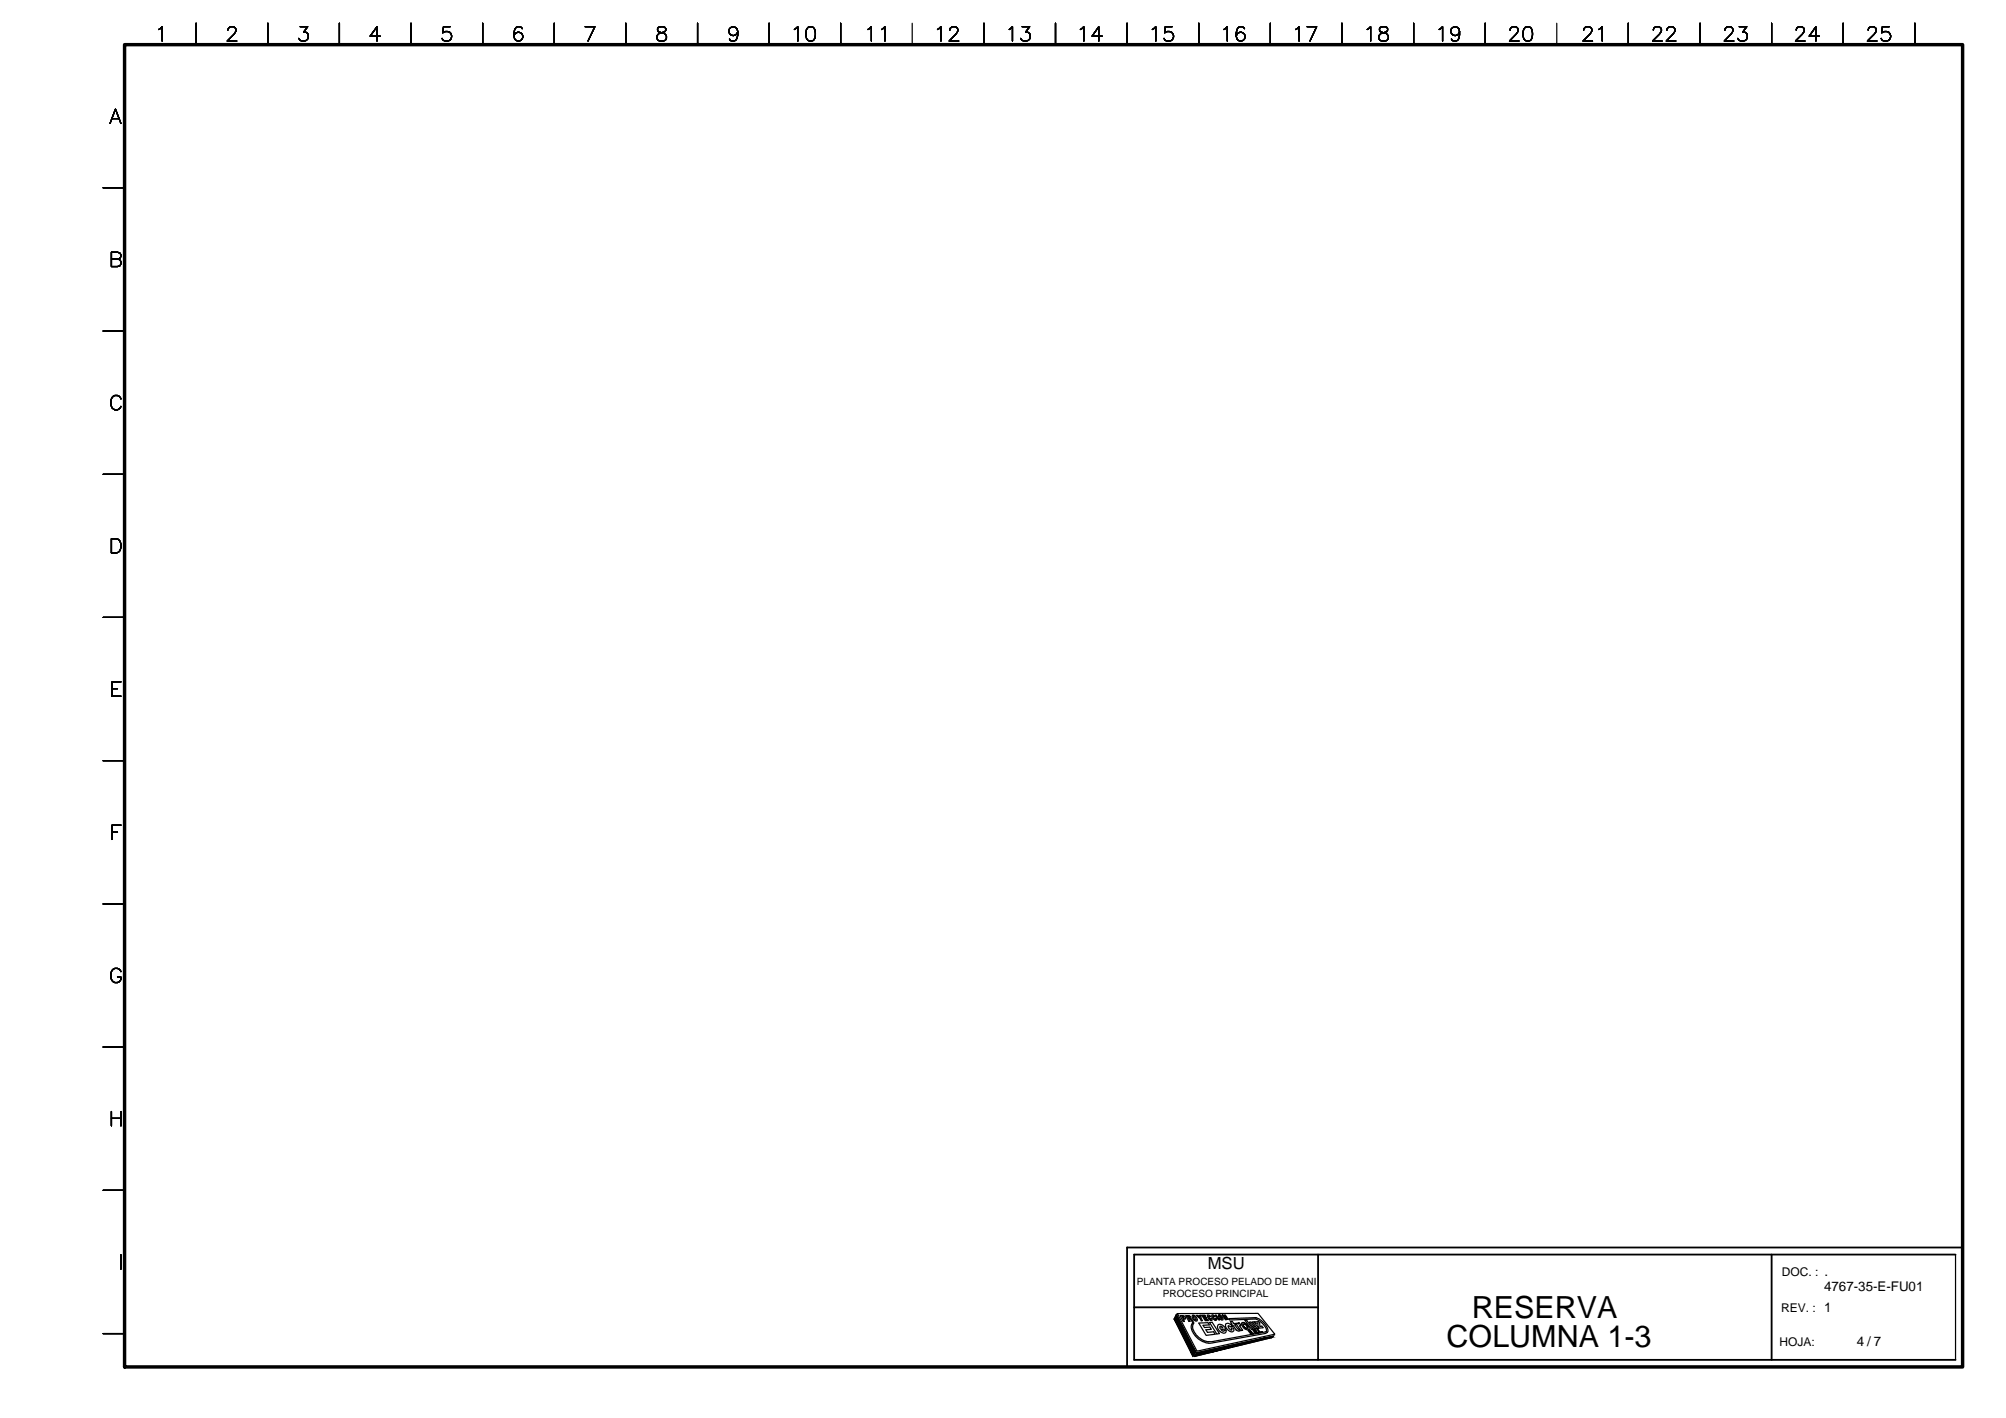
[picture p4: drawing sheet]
<svg xmlns="http://www.w3.org/2000/svg" width="420mm" height="297mm" viewBox="0 0 420 297" stroke-linecap="round" stroke-linejoin="round" font-family="sans-serif">
<path d="M237.5 273.9h38.6M276.1 262.8v22.1M371.1 262.8v22.1M409.6 262.8h-172.1v22.1h172.1M411.1 261.3h-175v25" fill="none" stroke="#000" stroke-width=".38"/>
<g fill="none" stroke="#000" stroke-width=".25">
<path d="M33.2 6.2l.8-.6v3M41.1 4.9v4.5M47.7 6.3v-.1a.93 .93 0 0 1 1.2-.6 .74 .74 0 0 1 .4 1.1l-1.7 1.9h2M56.1 4.9v4.5M62.9 5.6h1.5l-.8 1.1a.96 .96 0 0 1 1 1.1 .96 .96 0 0 1-1.3 .8l-.4-.1-.3-.5M71.1 4.9v4.5M79.6 7.6h-2.1l1.5-2v3M86.1 4.9v4.5M94.3 5.6h-1.4l-.2 1.3a1.06 1.06 0 0 1 1.6 0 1.06 1.06 0 0 1-.2 1.5 1.06 1.06 0 0 1-1.5-.4M101.1 4.9v4.5M109.4 6a.84 .84 0 0 0-1.3-.2 2.77 2.77 0 0 0-.3 2.4 .94 .94 0 0 0 1.5 .1 .94 .94 0 0 0-.3-1.5 .94 .94 0 0 0-1.3 .8M116.1 4.9v4.5"/>
<path d="M122.6 5.6h2l-1.4 3M131.1 4.9v4.5M137.9 5.8a.6 .6 0 0 0 .2 .9 1.41 1.41 0 0 1 1.5 .9l-.1 .7a1.19 1.19 0 0 1-1.9-.3 .93 .93 0 0 1 .8-1.1l.9-.3 .2-.6a1.15 1.15 0 0 0-1.6-.2zM146.1 4.9v4.5M154.5 6.6a.93 .93 0 0 1-1.2 .8 .93 .93 0 0 1-.4-1.4 .93 .93 0 0 1 1.5 0 2.51 2.51 0 0 1-.3 2.5 .9 .9 0 0 1-1.3-.3M161.1 4.9v4.5M166.4 6.2l.7-.6v3M169.2 5.8a.94 .94 0 0 1 1.5 .4 2.57 2.57 0 0 1-.3 2.3 1.02 1.02 0 0 1-1.5-.5 2.57 2.57 0 0 1 .3-2.2zM176.1 4.9v4.5M181.8 6.2l.7-.6v3M184.7 6.2l.6-.6v3M191.1 4.9v4.5"/>
<path d="M196.4 6.2l.7-.6v3M198.9 6.3a.73 .73 0 0 1 .6-.7h.6a.74 .74 0 0 1 .4 1.1l-1.7 1.9h2M206.1 4.9v4.5M211.4 6.2l.7-.6v3M214.1 5.6h1.6l-.9 1.1a.96 .96 0 0 1 1 1.1 .96 .96 0 0 1-1.3 .8l-.4-.1-.3-.5M221.1 4.9v4.5M226.3 6.2l.7-.6v3M230.9 7.6h-2.2l1.4-2v3M236.1 4.9v4.5M241.4 6.2l.7-.6v3M245.5 5.6h-1.4l-.2 1.3a1.06 1.06 0 0 1 1.6 0 1.06 1.06 0 0 1-.1 1.5 1.06 1.06 0 0 1-1.6-.4M251.1 4.9v4.5"/>
<path d="M256.3 6.2l.8-.6v3M260.7 6a.86 .86 0 0 0-.9-.4 .86 .86 0 0 0-.7 .6 2.15 2.15 0 0 0 .2 2.3 .94 .94 0 0 0 1.4-.4 .94 .94 0 0 0-.6-1.3 .94 .94 0 0 0-1.2 .8M266.1 4.9v4.5M271.4 6.2l.7-.6v3M273.8 5.6h2l-1.4 3M281.1 4.9v4.5M286.4 6.2l.7-.6v3M289.1 5.8a.6 .6 0 0 0 .3 .9l.5 .2a.85 .85 0 0 1 .9 .8 .85 .85 0 0 1-.7 .9h-.6a.85 .85 0 0 1-.8-.9 .85 .85 0 0 1 1-.8l.5-.2a.6 .6 0 0 0 .3-.9l-.4-.2zM296.1 4.9v4.5M301.4 6.2l.7-.6v3M305.7 6.6a.94 .94 0 0 1-1.3 .7 .94 .94 0 0 1-.3-1.4 .94 .94 0 0 1 1.5 .1 2.84 2.84 0 0 1-.3 2.5 .88 .88 0 0 1-1.3-.3M311.1 4.9v4.5"/>
<path d="M316.3 6.3a.73 .73 0 0 1 .5-.7h.6a.74 .74 0 0 1 .5 1.1l-1.7 1.9h1.9M319.4 5.8a.94 .94 0 0 1 1.5 .4 2.57 2.57 0 0 1-.3 2.3 1.02 1.02 0 0 1-1.5-.5 2.57 2.57 0 0 1 .3-2.2zM326.1 4.9v4.5M331.7 6.3v-.1a.93 .93 0 0 1 1.1-.6 .73 .73 0 0 1 .5 1.1l-1.7 1.9h2M334.9 6.2l.7-.6v3M341.1 4.9v4.5M346.3 6.3a.73 .73 0 0 1 .6-.7h.5a.74 .74 0 0 1 .5 1.1l-1.8 1.9h2M349.1 6.3a.71 .71 0 0 1 .6-.7 .93 .93 0 0 1 1.2 .6v.2l-.5 .8-1.4 1.4h2M356.1 4.9v4.5M361.3 6.3a.73 .73 0 0 1 .5-.7h.6a.74 .74 0 0 1 .5 1.1l-1.7 1.9h1.9M364.3 5.6h1.6l-.9 1.1a.96 .96 0 0 1 1 1.1 .96 .96 0 0 1-1.3 .8l-.4-.1-.3-.5M371.1 4.9v4.5"/>
<path d="M376.2 6.3a.73 .73 0 0 1 .6-.7h.6a.74 .74 0 0 1 .4 1.1l-1.7 1.9h2M381.1 7.6h-2.2l1.4-2v3M386.1 4.9v4.5M391.3 6.3a.73 .73 0 0 1 .6-.7h.5a.74 .74 0 0 1 .5 1.1l-1.8 1.9h2M395.7 5.6h-1.4l-.2 1.3a1.06 1.06 0 0 1 1.6 0 1.06 1.06 0 0 1-.1 1.5 1.06 1.06 0 0 1-1.6-.4M401.1 4.9v4.5M21.6 39.3h4.5M23 25.9l1.2-3 1.1 3M23.5 24.8h1.4M23.3 54.3l1.8-.2a.74 .74 0 0 0 0-1.1l-.5-.2h-1.3v3l1.8-.1a.82 .82 0 0 0 .2-.9 .82 .82 0 0 0-.7-.5M21.6 69.3h4.5M21.6 99.4h4.5"/>
<path d="M25.3 83.6a1.09 1.09 0 0 0-1.2-.8 1.09 1.09 0 0 0-.9 1.2 1.35 1.35 0 0 0 1.4 1.9l.6-.5 .1-.3M23.3 112.9h1.1a1.59 1.59 0 0 1 1 1.4 1.59 1.59 0 0 1-1 1.5h-1.1zM21.6 129.3h4.5M21.6 159.3h4.5M23.5 144.3h1.1M25.3 142.8h-1.8v3h1.8M23.5 174.3h1.1M25.3 172.8h-1.8v3.1M21.6 189.4h4.5M21.6 219.3h4.5M25.3 203.5a1.1 1.1 0 0 0-1.2-.6 1.1 1.1 0 0 0-.9 1.1 1.29 1.29 0 0 0 .3 1.4 1.29 1.29 0 0 0 1.4 .3l.4-.6v-.4h-.7M23.3 232.8v3"/>
<path d="M23.3 234.3h2M25.3 232.8v3M21.6 249.3h4.5M21.6 279.4h4.5M25.3 262.8v3.1M246.4 275.3l4.1 7.9-.6 .9-4-7.8zM246.6 275.2l16.9-.1 3.5 4.4-16.3 3.5zM247.2 275.6h.6a.41 .41 0 0 1 .4 .2 .41 .41 0 0 1-.1 .5h-.3l.3 .5h-.3zM247.5 275.8h.3l.2 .3h-.3zM249.1 275.8h-.4l.2 .3h.2M249.1 275.8v.1M249.1 275.9l-.1 .2"/>
<path d="M249.2 276.3l.1 .1M249.4 276.2l.2 .2M249.4 276.4l.3 .4h.2l-.3-.4M249.4 276.2v-.4l-.3-.2h-.8l.7 1.2h.3l-.3-.5h.2M249.8 275.5a.94 .94 0 0 1 .9 1.2 .88 .88 0 0 1-.9-1.2zM250 275.8h.1M250 275.7v.1a.64 .64 0 0 1 .5 .8l-.5-.6zM251.1 277.2l1.9-.1 .3 .4-1.3 .1 .3 .5 1.1-.1 .3 .5-1.1 .1 .3 .5 1.3-.1 .3 .5-1.9 .2zM251.6 276.6l-1-1.1h.3l.4 .4-.1-.4h.3l.1 .6 .3 .5-.3 .1M251.7 275.5h.7l.1 .2h-.4l.2 .3h.3l.1 .1h-.3l.2 .3h.4l.1 .2h-.7zM253.3 277h.6l1.5 2.4h-.5zM253.8 276.2h-.2v.2l-.2-.1-.3-.6 .4 .1-.1-.2a.31 .31 0 0 0-.5-.1 .31 .31 0 0 0 .1 .5l.4 .5a.25 .25 0 0 0 .4 .1 .25 .25 0 0 0 0-.4"/>
<path d="M254.4 275.7v-.1a.28 .28 0 0 0-.3-.2 .28 .28 0 0 0-.3 .3l.3 .5a.45 .45 0 0 0 .2 .4 .45 .45 0 0 0 .5-.1l-.1-.4M254.5 275.8l-.4-.2a.65 .65 0 0 0 .5 .8v-.2l.1-.1M254.5 275.5h.2l.7 1h-.2zM255.1 277.5a1.24 1.24 0 0 1 1.7 .9l-1.1 .1 .3 .3a.21 .21 0 0 0 .3 .1 .21 .21 0 0 0 .1-.3h.4a.58 .58 0 0 1-.3 .7 .58 .58 0 0 1-.8-.2 1.17 1.17 0 0 1-.6-1.6zM255.3 275.4a.86 .86 0 0 1 .8 1.1 .83 .83 0 0 1-.8-1.1zM255.4 275.6l.3 .1 .3 .7-.4-.3zM255.5 277.9l.3-.1 .3 .3-.6 .1zM256 275.5l.8 .5-.3-.5h.1l.7 .9-.8-.5 .4 .5-.2 .1zM256.7 277.4a1.02 1.02 0 0 1 1.5 .4l-.5 .1-.4-.2a.66 .66 0 0 0 .7 .9l-.1-.4h.4a.56 .56 0 0 1-.1 .8 .56 .56 0 0 1-.8-.3 1.26 1.26 0 0 1-.7-1.3zM258.8 278.5l.7 .3M259.2 278.3l-.6-.8h.2l-.2-.3h-.2l-.3-.4-.4 .1 .3 .4h-.2l.2 .3h.2l.7 1M259.2 278.3l.2 .1"/>
<path d="M259.3 277.3l-.5-.1 1.1 1.5h.4l-.7-.9 .2-.2h.1M259.3 277.3h.1M259.4 278.5l.3 .3h-.2M259.5 277.1l-.2 .2M259.5 277.1h.1M259.6 277.2l.3 .4M259.9 277.6h.1M260.2 277h.4l.4 .3a.81 .81 0 0 1 .4 1.3 1.25 1.25 0 0 1-1.2-1.5zM260.7 276.6l.4-.1 1.3 1.9-.3 .1zM261.3 278.1l-.1-.4-.3-.2a.29 .29 0 0 0-.3-.2 .29 .29 0 0 0-.2 .3l.4 .6 .4 .1 .1-.2M261.4 278.6h.4l.2 .2-.4-.1 .1 .1 .4 .1 .3 .5h-.4l-.2-.2h.3l-.4-.1zM261.7 278.6h.1"/>
<path d="M261.7 277l.3-.1 .8 1.1h.2l-.7-1.1h.4l.9 1.4h-.3l-.1-.2-.1 .2h-.3zM262.4 279.3l.3 .1zM262.7 278.5l.2 .2M262.7 278.6h-.2l.2 .2 .2-.1M262.8 276.9h.8l.2 .2 .1 .8 .4-.1 .3 .3-.8 .1-.3-.3v-.7h-.5zM262.9 276.3l-5.4 .2-.1-.3 5.6-.2a3.6 3.6 0 0 1 2.6 2.9l-.2 .2M263 276.3h.1M263 278.9l.1 .1M263 278.7l-.3-.3-.3 .1 .6 .9 .2-.1-.2-.3M263.1 278.7v.1M263.1 278.8l.4 .5-.4-.3M263.2 276.4a3.4 3.4 0 0 1 2.1 2.4l-.1 .1"/>
<path d="M263.2 278.3h.2l.5 .7 .4 .1-.4 .1zM263.4 279.1l.3 .1zM264.2 279l.1-.1 .1 .2zM265.1 279l-11.3 2.1a3.8 3.8 0 0 1-4-3.1l.3-.9-.3-.1a2.67 2.67 0 0 0 1 3.2 3.9 3.9 0 0 0 3.2 1.1l11.1-2M265.2 278.9l-.1 .1M265.4 279.1l-.3 .2M409.6 262.8v22.1M250.8 283.3l16-3.4-.4 .3-16.2 3.9zM253.2 281.1h.1"/>
</g>
<path d="M26.1 9.4h385v276.9h-385z" fill="none" stroke="#000" stroke-width=".72"/>
<g fill="#000" stroke="#000" stroke-width=".21">
<path d="M246.4 275.3l.5 1h-1zM265.2 280.2l1.6-.3-.4 .3zM249.4 283.3h1l-.5 .8zM250.8 283.3h2.7l-3.2 .8z"/>
<path d="M245.9 276.3l4.6 6.9-3.6-6.9zM245.9 276.3l4.6 6.9h-1.1z"/>
<path d="M249.4 283.2l1 .1 .1-.1zM249.4 283.2l1 .1h-1z"/>
<path d="M250.8 283.3l-.6 .8zM250.2 284.1h.1z"/>
<path d="M253.5 283.3l12.9-3.1h-1.2zM250.8 283.3l14.4-3.1-11.7 3.1z"/>
</g>
<g font-size="6.4">
<text x="308.3" y="276.2">RESERVA</text>
<text x="303" y="282.2">COLUMNA 1-3</text>
</g>
<text font-size="3.5" x="253" y="265.8">MSU</text>
<g font-size="2.8">
<text x="382.1" y="270.3">4767-35-E-FU01</text>
<text x="388.9" y="282">4 / 7</text>
</g>
<g font-size="2.5">
<text x="373.2" y="267.3">DOC. : .</text>
<text x="373.1" y="274.9">REV. : 1</text>
<text x="372.7" y="281.9">HOJA:</text>
</g>
<g font-size="2.1">
<text x="238.1" y="269.2">PLANTA PROCESO PELADO DE MANI</text>
<text x="243.6" y="271.8">PROCESO PRINCIPAL</text>
</g>
</svg>
